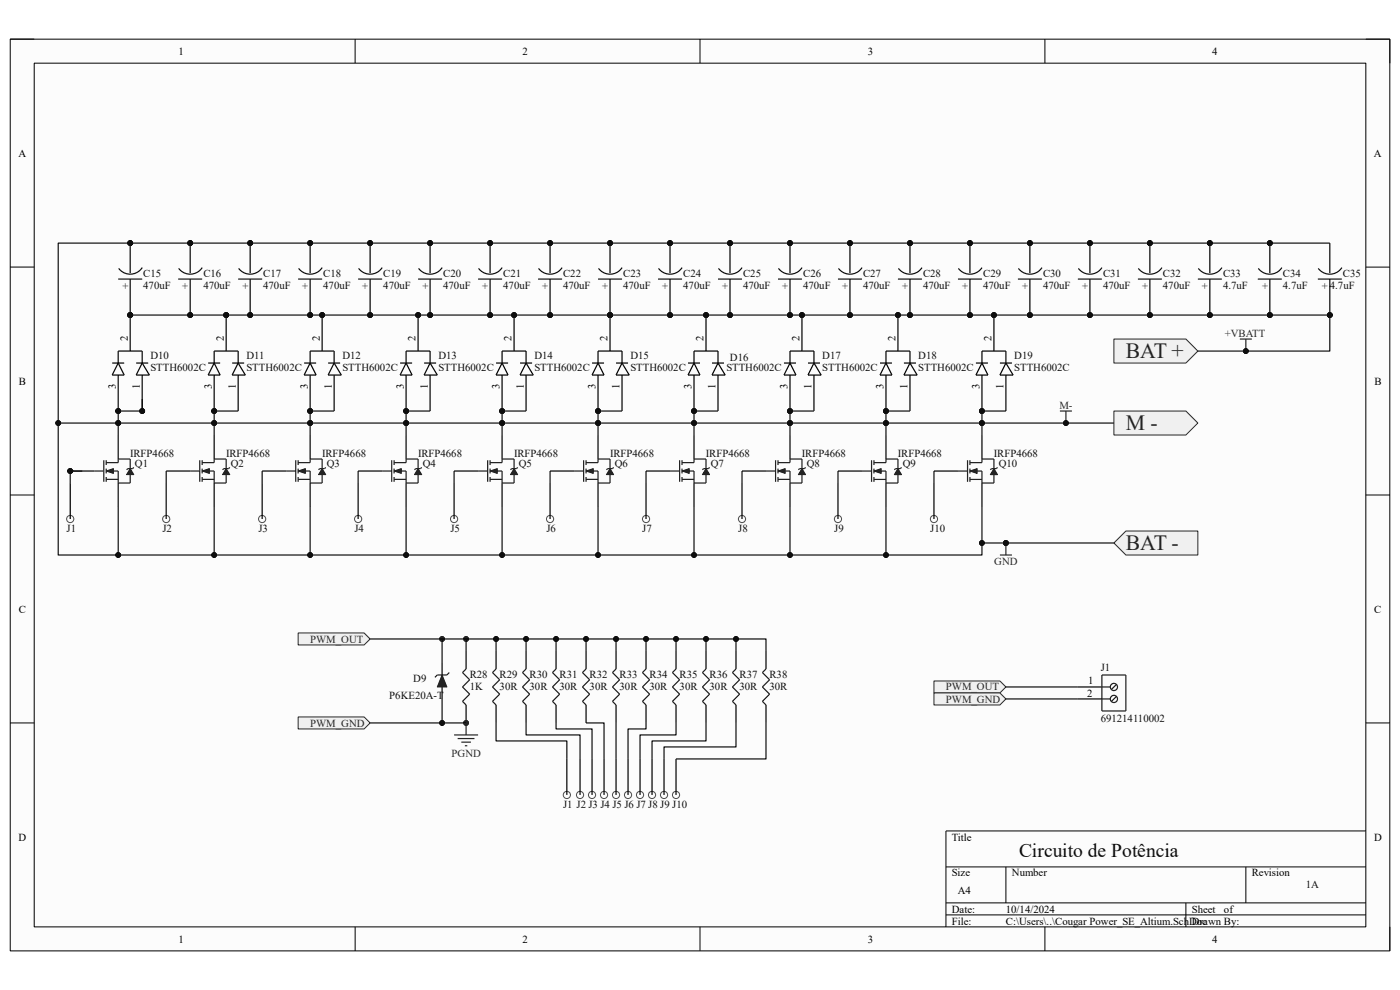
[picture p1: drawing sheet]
# Altium schematic sheet Cougar Power_SE_Altium.SchDoc
size A4

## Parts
(Parts that share a designator on the sheet are numbered #1, #2 ... from top to bottom, then left to right.)
C15  470uF  [CAPPRS10-25x40]
C16  470uF  [CAPPRS10-25x40]
C17  470uF  [CAPPRS10-25x40]
C18  470uF  [CAPPRS10-25x40]
C19  470uF  [CAPPRS10-25x40]
C20  470uF  [CAPPRS10-25x40]
C21  470uF  [CAPPRS10-25x40]
C22  470uF  [CAPPRS10-25x40]
C23  470uF  [CAPPRS10-25x40]
C24  470uF  [CAPPRS10-25x40]
C25  470uF  [CAPPRS10-25x40]
C26  470uF  [CAPPRS10-25x40]
C27  470uF  [CAPPRS10-25x40]
C28  470uF  [CAPPRS10-25x40]
C29  470uF  [CAPPRS10-25x40]
C30  470uF  [CAPPRS10-25x40]
C31  470uF  [CAPPRS10-25x40]
C32  470uF  [CAPPRS10-25x40]
C33  4.7uF  [CAPPRS10-25x40]
C34  4.7uF  [CAPPRS10-25x40]
C35  4.7uF  [CAPPRS10-25x40]
D9  P6KE20A-T  [DIODE/AXIAL/11/3/0.9]
D10  STTH6002C  [TO-247]
D11  STTH6002C  [TO-247]
D12  STTH6002C  [TO-247]
D13  STTH6002C  [TO-247]
D14  STTH6002C  [TO-247]
D15  STTH6002C  [TO-247]
D16  STTH6002C  [TO-247]
D17  STTH6002C  [TO-247]
D18  STTH6002C  [TO-247]
D19  STTH6002C  [TO-247]
J1#1  SIN-002T-1.0  [SIN-002T-1.0]  (value not drawn)
J1#2  691214110002  [691214110002]
J1#3  SIN-002T-1.0  [SIN-002T-1.0]  (value not drawn)
J2#1  SIN-002T-1.0  [SIN-002T-1.0]  (value not drawn)
J2#2  SIN-002T-1.0  [SIN-002T-1.0]  (value not drawn)
J3#1  SIN-002T-1.0  [SIN-002T-1.0]  (value not drawn)
J3#2  SIN-002T-1.0  [SIN-002T-1.0]  (value not drawn)
J4#1  SIN-002T-1.0  [SIN-002T-1.0]  (value not drawn)
J4#2  SIN-002T-1.0  [SIN-002T-1.0]  (value not drawn)
J5#1  SIN-002T-1.0  [SIN-002T-1.0]  (value not drawn)
J5#2  SIN-002T-1.0  [SIN-002T-1.0]  (value not drawn)
J6#1  SIN-002T-1.0  [SIN-002T-1.0]  (value not drawn)
J6#2  SIN-002T-1.0  [SIN-002T-1.0]  (value not drawn)
J7#1  SIN-002T-1.0  [SIN-002T-1.0]  (value not drawn)
J7#2  SIN-002T-1.0  [SIN-002T-1.0]  (value not drawn)
J8#1  SIN-002T-1.0  [SIN-002T-1.0]  (value not drawn)
J8#2  SIN-002T-1.0  [SIN-002T-1.0]  (value not drawn)
J9#1  SIN-002T-1.0  [SIN-002T-1.0]  (value not drawn)
J9#2  SIN-002T-1.0  [SIN-002T-1.0]  (value not drawn)
J10#1  SIN-002T-1.0  [SIN-002T-1.0]  (value not drawn)
J10#2  SIN-002T-1.0  [SIN-002T-1.0]  (value not drawn)
Q1  IRFP4668  [TO-247AC]
Q2  IRFP4668  [TO-247AC]
Q3  IRFP4668  [TO-247AC]
Q4  IRFP4668  [TO-247AC]
Q5  IRFP4668  [TO-247AC]
Q6  IRFP4668  [TO-247AC]
Q7  IRFP4668  [TO-247AC]
Q8  IRFP4668  [TO-247AC]
Q9  IRFP4668  [TO-247AC]
Q10  IRFP4668  [TO-247AC]
R28  1K  [AXIAL0.4]
R29  30R  [axial-0.4]
R30  30R  [axial-0.4]
R31  30R  [axial-0.4]
R32  30R  [axial-0.4]
R33  30R  [axial-0.4]
R34  30R  [axial-0.4]
R35  30R  [axial-0.4]
R36  30R  [axial-0.4]
R37  30R  [axial-0.4]
R38  30R  [axial-0.4]

## Ports
BAT + (in), BAT - (in), M - (out), PWM_GND (in), PWM_OUT (in)

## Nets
+VBATT: C15.1 C16.1 C17.1 C18.1 C19.1 C20.1 C21.1 C22.1 C23.1 C24.1 C25.1 C26.1 C27.1 C28.1 C29.1 C30.1 C31.1 C32.1 C33.1 C34.1 C35.1 D10.2 D11.2 D12.2 D13.2 D14.2 D15.2 D16.2 D17.2 D18.2 D19.2 ; port BAT +
GND: C15.2 C16.2 C17.2 C18.2 C19.2 C20.2 C21.2 C22.2 C23.2 C24.2 C25.2 C26.2 C27.2 C28.2 C29.2 C30.2 C31.2 C32.2 C33.2 C34.2 C35.2 D10.1 D10.3 D11.1 D11.3 D12.1 D12.3 D13.1 D13.3 D14.1 D14.3 D15.1 D15.3 D16.1 D16.3 D17.1 D17.3 D18.1 D18.3 D19.1 D19.3 Q1.2(D) Q1.3(S) Q2.2(D) Q2.3(S) Q3.2(D) Q3.3(S) Q4.2(D) Q4.3(S) Q5.2(D) Q5.3(S) Q6.2(D) Q6.3(S) Q7.2(D) Q7.3(S) Q8.2(D) Q8.3(S) Q9.2(D) Q9.3(S) Q10.2(D) Q10.3(S) ; port BAT -, port M -  [also labelled M-]
PGND: D9.1(K) J1#2.2 R28.1 ; port PWM_GND
PWM_OUT: D9.2(A) J1#2.1 R28.2 R29.2 R30.2 R31.2 R32.2 R33.2 R34.2 R35.2 R36.2 R37.2 R38.2 ; port PWM_OUT
NetJ1#1_1: J1#1.1 Q1.1(G)
NetJ1#3_1: J1#3.1 R29.1
NetJ2#1_1: J2#1.1 Q2.1(G)
NetJ2#2_1: J2#2.1 R30.1
NetJ3#1_1: J3#1.1 Q3.1(G)
NetJ3#2_1: J3#2.1 R31.1
NetJ4#1_1: J4#1.1 Q4.1(G)
NetJ4#2_1: J4#2.1 R32.1
NetJ5#1_1: J5#1.1 Q5.1(G)
NetJ5#2_1: J5#2.1 R33.1
NetJ6#1_1: J6#1.1 Q6.1(G)
NetJ6#2_1: J6#2.1 R34.1
NetJ7#1_1: J7#1.1 Q7.1(G)
NetJ7#2_1: J7#2.1 R35.1
NetJ8#1_1: J8#1.1 Q8.1(G)
NetJ8#2_1: J8#2.1 R36.1
NetJ9#1_1: J9#1.1 Q9.1(G)
NetJ9#2_1: J9#2.1 R37.1
NetJ10#1_1: J10#1.1 Q10.1(G)
NetJ10#2_1: J10#2.1 R38.1

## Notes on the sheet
- Circuito de Potência
- 1A
